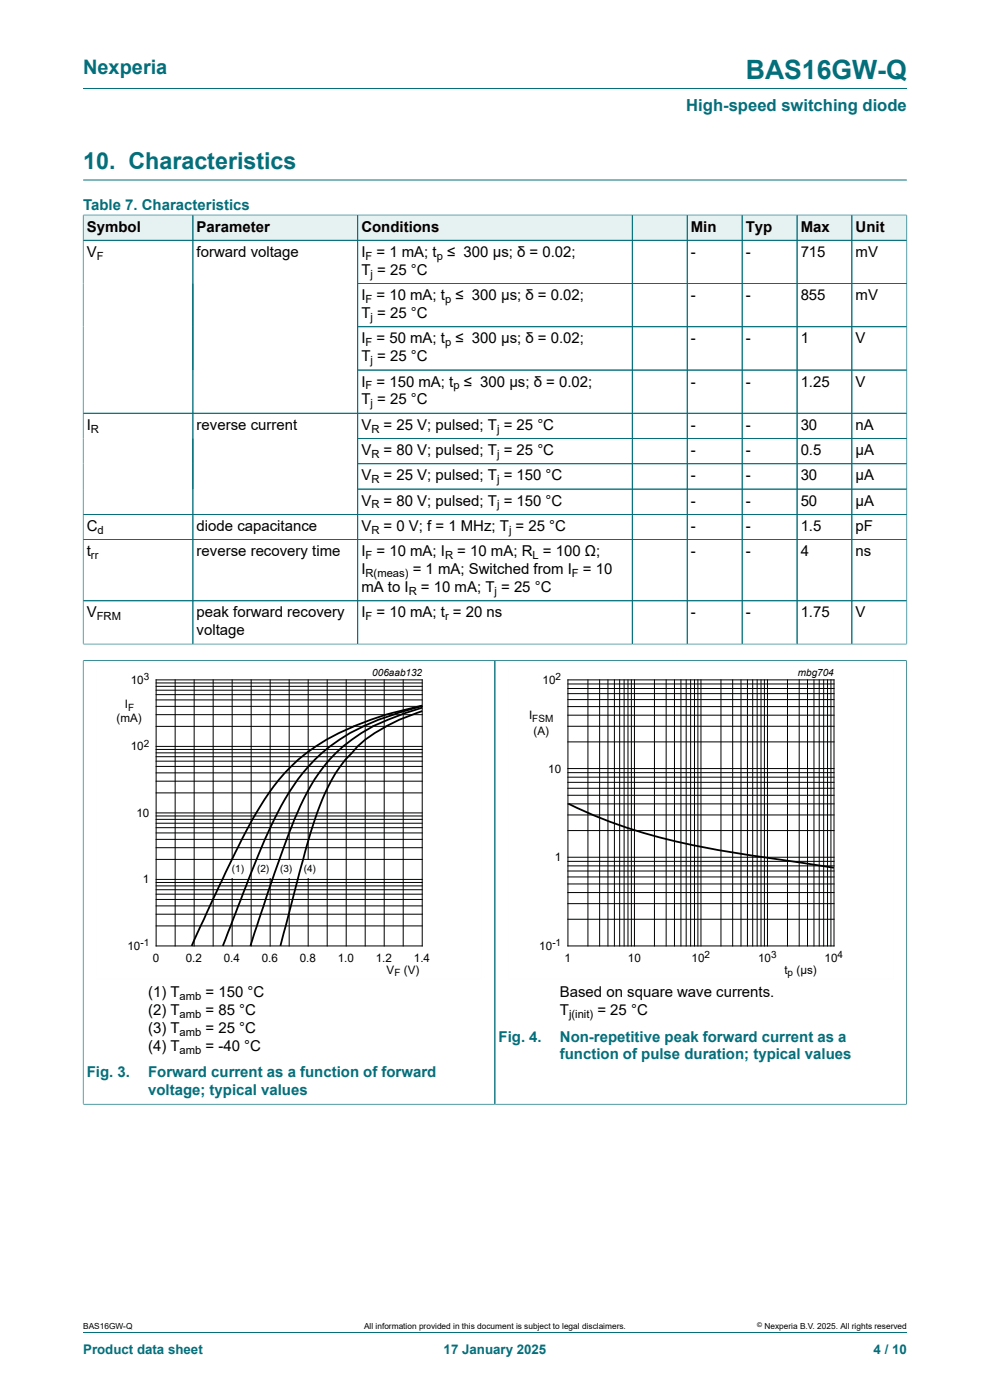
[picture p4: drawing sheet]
<svg xmlns="http://www.w3.org/2000/svg" width="210mm" height="297mm" viewBox="0 0 210 297" stroke-linecap="round" stroke-linejoin="round" font-family="sans-serif">
<path d="M17.6 18.8h174.8M17.6 38.2h174.8" fill="none" stroke="#036f7b" stroke-width=".21"/>
<path d="M17.7 45.7h23.2v5.2h-23.2z" fill="#e6f1f2"/>
<path d="M17.6 45.5v5.5h23.3v-5.4h-23.3" fill="none" stroke="#036f7b" stroke-width=".21"/>
<path d="M41 45.7h34.8v5.2h-34.8z" fill="#e6f1f2"/>
<path d="M40.9 45.6h35v5.4h-35z" fill="none" stroke="#036f7b" stroke-width=".21"/>
<path d="M75.9 45.7h58.1v5.2h-58.1z" fill="#e6f1f2"/>
<path d="M75.9 45.6h58.2v5.4h-58.2z" fill="none" stroke="#036f7b" stroke-width=".21"/>
<path d="M134.2 45.7h11.5v5.2h-11.5z" fill="#e6f1f2"/>
<path d="M134.1 45.6h11.7v5.4h-11.7z" fill="none" stroke="#036f7b" stroke-width=".21"/>
<path d="M145.8 45.7h11.5v5.2h-11.5z" fill="#e6f1f2"/>
<path d="M145.8 45.6h11.6v5.4h-11.6z" fill="none" stroke="#036f7b" stroke-width=".21"/>
<path d="M157.5 45.7h11.5v5.2h-11.5z" fill="#e6f1f2"/>
<path d="M157.4 45.6h11.7v5.4h-11.7z" fill="none" stroke="#036f7b" stroke-width=".21"/>
<path d="M169.1 45.7h11.5v5.2h-11.5z" fill="#e6f1f2"/>
<path d="M169.1 45.6h11.6v5.4h-11.6z" fill="none" stroke="#036f7b" stroke-width=".21"/>
<path d="M180.8 45.7h11.5v5.2h-11.5z" fill="#e6f1f2"/>
<g fill="none" stroke="#036f7b" stroke-width=".21">
<path d="M17.6 51h174.8M17.6 45.7v91M17.7 45.6h174.7M40.9 45.7v90.9M75.9 45.7v90.9M134.1 45.7v90.9M145.8 45.7v90.9M157.4 45.7v90.9M169.1 45.7v90.9M180.7 45.6v91M192.4 45.5v91.2M75.9 60.1h116.5"/>
<path d="M75.9 69.3h116.5M75.9 78.5h116.5M17.6 87.7h174.8M75.9 93h116.5M75.9 98.4h116.5M17.6 114.5h174.8M75.9 103.8h116.5M192.4 109.1h-174.8M17.6 136.6h174.8M17.6 127.5h174.8M17.6 140.2h87.4v94h-87.4M17.6 140.1v94.2"/>
</g>
<path d="M102.3 141.4h-81.9v66.3h81.9" fill="none" stroke="#fefefe" stroke-width=".21"/>
<g fill="none" stroke="#000" stroke-width=".21">
<path d="M33.1 144.2h56.5v56.5h-56.5zM33.1 159.7h56.5M33.1 159h56.5M33.1 158.3h56.5M33.1 154.1h56.5M33.1 151.6h56.5M33.1 149.8h56.5M33.1 148.5h56.5M33.1 147.4h56.5M33.1 146.4h56.5M33.1 145.6h56.5M33.1 144.9h56.5"/>
<path d="M37.2 144.2v56.5M41.2 144.2v56.5M45.2 144.2v56.5M49.2 144.2v56.5M53.3 144.2v56.5M57.3 144.2v56.5M61.3 144.2v56.5M65.4 144.2v56.5M69.4 144.2v56.5M73.4 144.2v56.5M77.5 144.2v56.5M81.5 144.2v56.5"/>
<path d="M85.5 144.2v56.5M33.1 179.8h56.5M33.1 178.1h56.5M33.1 176.7h56.5M33.1 175.6h56.5M33.1 174.6h56.5M33.1 173.8h56.5M33.1 173.1h56.5M33.1 172.5h56.5M33.1 168.2h56.5M33.1 165.7h56.5M33.1 164h56.5"/>
<path d="M33.1 162.6h56.5M33.1 161.5h56.5M33.1 160.5h56.5M33.1 196.4h56.5M33.1 193.9h56.5M33.1 192.2h56.5M33.1 190.8h56.5M33.1 189.7h56.5M33.1 188.8h56.5M33.1 187.9h56.5M33.1 187.2h56.5M33.1 186.6h56.5"/>
<path d="M33.1 182.3h56.5"/>
</g>
<g fill="#fefefe">
<path d="M48.6 182.6h3.8v3.6h-3.8z"/>
<path d="M53.9 182.6h3.8v3.6h-3.8z"/>
<path d="M58.8 182.6h3.8v3.6h-3.8z"/>
<path d="M63.8 182.6h3.8v3.6h-3.8z"/>
</g>
<path d="M89.6 150.9a36.6 36.6 0 0 0-13.8 7.4l-1.2 1.4a32.4 32.4 0 0 0-7.3 12.7 420.6 420.6 0 0 0-7.5 26.9l-.3 1.4M89.6 150.1a74.8 74.8 0 0 0-10.5 4 33.6 33.6 0 0 0-15.4 16.9 338.5 338.5 0 0 0-10.6 29.7M89.6 149.8l-.4 .1a60.9 60.9 0 0 0-15 5.6 39.2 39.2 0 0 0-16 18.3 401.7 401.7 0 0 0-10.9 26.9M89.6 149.7a66.1 66.1 0 0 0-22.6 8.6 40.2 40.2 0 0 0-12.6 14.1 366 366 0 0 0-13.1 26.9l-.6 1.4M120.6 170.5a119.1 119.1 0 0 0 35.2 10.4l21.1 3.2" fill="none" stroke="#000" stroke-width=".38"/>
<path d="M17.6 140.2v94M17.7 140.2h174.7M105 140.2v94M192.3 140.1v94.2M17.7 234.2h174.7M17.6 282.6h174.8" fill="none" stroke="#036f7b" stroke-width=".21"/>
<path d="M189.6 141.4h-81.8v66.3h81.8" fill="none" stroke="#fefefe" stroke-width=".21"/>
<g fill="none" stroke="#000" stroke-width=".21">
<path d="M120.5 144.2h56.4v56.5h-56.4zM120.5 157.4h56.4M120.5 154.1h56.4M120.5 151.7h56.4M120.5 149.9h56.4M120.5 148.4h56.4M120.5 147.1h56.4M120.5 146.1h56.4M120.5 145.1h56.4M124.7 144.2v56.5M127.2 144.2v56.5M129 144.2v56.5"/>
<path d="M130.3 144.2v56.5M131.4 144.2v56.5M132.4 144.2v56.5M133.2 144.2v56.5M133.9 144.2v56.5M134.6 144.2v56.5M138.8 144.2v56.5M141.3 144.2v56.5M143.1 144.2v56.5M144.4 144.2v56.5M145.6 144.2v56.5M146.5 144.2v56.5"/>
<path d="M147.3 144.2v56.5M148 144.2v56.5M148.7 144.2v56.5M152.9 144.2v56.5M155.4 144.2v56.5M157.2 144.2v56.5M158.5 144.2v56.5M159.7 144.2v56.5M160.6 144.2v56.5M161.4 144.2v56.5M162.1 144.2v56.5M162.8 144.2v56.5"/>
<path d="M167 144.2v56.5M169.5 144.2v56.5M171.3 144.2v56.5M172.7 144.2v56.5M173.8 144.2v56.5M174.7 144.2v56.5M175.5 144.2v56.5M176.3 144.2v56.5M120.5 176.2h56.4M120.5 172.9h56.4M120.5 170.5h56.4M120.5 168.7h56.4"/>
<path d="M120.5 167.2h56.4M120.5 166h56.4M120.5 164.9h56.4M120.5 163.9h56.4M120.5 163h56.4M120.5 195h56.4M120.5 191.7h56.4M120.5 189.4h56.4M120.5 187.5h56.4M120.5 186h56.4M120.5 184.8h56.4M120.5 183.7h56.4"/>
<path d="M120.5 182.7h56.4M120.5 181.9h56.4"/>
</g>
<text font-size="5.6" fill="#036f7b" x="158.2" y="16.8">BAS16GW-Q</text>
<text font-size="4.9" fill="#036f7b" x="17.6" y="35.9">10. Characteristics</text>
<text font-size="4.2" fill="#036f7b" x="17.6" y="15.6">Nexperia</text>
<text font-size="3.5" fill="#036f7b" x="145.6" y="23.7">High-speed switching diode</text>
<g font-size="3.2" fill="#036f7b">
<text x="17.6" y="44.5">Table 7. Characteristics</text>
<text x="105.8" y="221">Fig. 4.</text>
<text x="118.8" y="221">Non-repetitive peak forward current as a</text>
<text x="118.8" y="224.8">function of pulse duration; typical values</text>
<text x="18.4" y="228.6">Fig. 3.</text>
<text x="31.4" y="228.6">Forward current as a function of forward</text>
<text x="31.4" y="232.4">voltage; typical values</text>
</g>
<g font-size="3.2">
<text x="18.4" y="49.1">Symbol</text>
<text x="41.7" y="49.1">Parameter</text>
<text x="76.7" y="49.1">Conditions</text>
<text x="146.5" y="49.1">Min</text>
<text x="158.2" y="49.1">Typ</text>
<text x="169.8" y="49.1">Max</text>
<text x="181.5" y="49.1">Unit</text>
<text x="18.4" y="54.5">V</text>
<text x="41.7" y="54.5">forward voltage</text>
<text x="76.7" y="54.5">I</text>
<text x="76.7" y="58.3">T = 25 °C</text>
<text x="79.9" y="54.5">= 1 mA; t ≤ 300 µs; δ = 0.02;</text>
<text x="146.5" y="54.5">-</text>
<text x="158.2" y="54.5">-</text>
<text x="169.8" y="54.5">715</text>
<text x="181.5" y="54.5">mV</text>
<text x="76.7" y="63.7">I</text>
<text x="79.9" y="63.7">= 10 mA; t ≤ 300 µs; δ = 0.02;</text>
<text x="146.5" y="63.7">-</text>
<text x="158.2" y="63.7">-</text>
<text x="169.8" y="63.7">855</text>
<text x="181.5" y="63.7">mV</text>
<text x="76.7" y="67.5">T = 25 °C</text>
<text x="76.7" y="72.8">I</text>
<text x="76.7" y="76.6">T = 25 °C</text>
<text x="79.9" y="72.8">= 50 mA; t ≤ 300 µs; δ = 0.02;</text>
<text x="146.5" y="72.8">-</text>
<text x="158.2" y="72.8">-</text>
<text x="169.8" y="72.8">1</text>
<text x="181.5" y="72.8">V</text>
<text x="76.7" y="82">I</text>
<text x="79.9" y="82">= 150 mA; t ≤ 300 µs; δ = 0.02;</text>
<text x="146.5" y="82">-</text>
<text x="158.2" y="82">-</text>
<text x="169.8" y="82">1.25</text>
<text x="181.5" y="82">V</text>
<text x="76.7" y="85.8">T = 25 °C</text>
<text x="18.4" y="91.2">I</text>
<text x="41.7" y="91.2">reverse current</text>
<text x="76.7" y="91.2">V</text>
<text x="81.4" y="91.2">= 25 V; pulsed; T = 25 °C</text>
<text x="146.5" y="91.2">-</text>
<text x="158.2" y="91.2">-</text>
<text x="169.8" y="91.2">30</text>
<text x="181.5" y="91.2">nA</text>
<text x="76.7" y="96.5">V</text>
<text x="76.7" y="101.9">V</text>
<text x="81.4" y="96.5">= 80 V; pulsed; T = 25 °C</text>
<text x="81.4" y="101.9">= 25 V; pulsed; T = 150 °C</text>
<text x="146.5" y="96.5">-</text>
<text x="146.5" y="101.9">-</text>
<text x="158.2" y="96.5">-</text>
<text x="158.2" y="101.9">-</text>
<text x="169.8" y="96.5">0.5</text>
<text x="169.8" y="101.9">30</text>
<text x="181.5" y="96.5">µA</text>
<text x="181.5" y="101.9">µA</text>
<text x="76.7" y="107.3">V</text>
<text x="81.4" y="107.3">= 80 V; pulsed; T = 150 °C</text>
<text x="146.5" y="107.3">-</text>
<text x="158.2" y="107.3">-</text>
<text x="169.8" y="107.3">50</text>
<text x="181.5" y="107.3">µA</text>
<text x="18.4" y="112.6">C</text>
<text x="41.7" y="112.6">diode capacitance</text>
<text x="76.7" y="112.6">V</text>
<text x="81.4" y="112.6">= 0 V; f = 1 MHz; T = 25 °C</text>
<text x="146.5" y="112.6">-</text>
<text x="158.2" y="112.6">-</text>
<text x="169.8" y="112.6">1.5</text>
<text x="181.5" y="112.6">pF</text>
<text x="18.4" y="118">t</text>
<text x="41.7" y="118">reverse recovery time</text>
<text x="76.7" y="118">I</text>
<text x="79.9" y="118">= 10 mA; I</text>
<text x="97" y="118">= 10 mA; R = 100 Ω;</text>
<text x="146.5" y="118">-</text>
<text x="158.2" y="118">-</text>
<text x="169.8" y="118">4</text>
<text x="181.5" y="118">ns</text>
<text x="76.7" y="121.8">I</text>
<text x="76.7" y="125.6">mA to I</text>
<text x="87.5" y="121.8">= 1 mA; Switched from I</text>
<text x="89.3" y="125.6">= 10 mA; T = 25 °C</text>
<text x="123.6" y="121.8">= 10</text>
<text x="18.4" y="131">V</text>
<text x="41.7" y="131">peak forward recovery</text>
<text x="76.7" y="131">I</text>
<text x="79.9" y="131">= 10 mA; t = 20 ns</text>
<text x="146.5" y="131">-</text>
<text x="158.2" y="131">-</text>
<text x="169.8" y="131">1.75</text>
<text x="181.5" y="131">V</text>
<text x="41.7" y="134.8">voltage</text>
<text x="31.4" y="211.6">(1) T</text>
<text x="31.4" y="215.4">(2) T</text>
<text x="43.6" y="211.6">= 150 °C</text>
<text x="43.6" y="215.4">= 85 °C</text>
<text x="118.8" y="211.6">Based on square wave currents.</text>
<text x="118.8" y="215.4">T</text>
<text x="126.7" y="215.4">= 25 °C</text>
<text x="31.4" y="219.2">(3) T</text>
<text x="43.6" y="219.2">= 25 °C</text>
<text x="31.4" y="223">(4) T</text>
<text x="43.6" y="223">= -40 °C</text>
</g>
<g font-size="2.8" fill="#036f7b">
<text x="17.6" y="287.2">Product data sheet</text>
<text x="94.1" y="287.2">17 January 2025</text>
<text x="185.3" y="287.2">4 / 10</text>
</g>
<g font-size="2.5">
<text x="27.7" y="145">10</text>
<text x="115.1" y="145">10</text>
<text x="24.7" y="153.2">(mA)</text>
<text x="26.5" y="150.2">I</text>
<text x="112.2" y="152.6">I</text>
<text x="27.7" y="159.1">10</text>
<text x="113.2" y="156">(A)</text>
<text x="116.3" y="163.9">10</text>
<text x="28.9" y="173.3">10</text>
<text x="117.7" y="182.7">1</text>
<text x="30.3" y="187.4">1</text>
<text x="27" y="201.5">10</text>
<text x="114.4" y="201.5">10</text>
<text x="32.4" y="204">0</text>
<text x="39.4" y="204">0.2</text>
<text x="47.5" y="204">0.4</text>
<text x="55.5" y="204">0.6</text>
<text x="63.6" y="204">0.8</text>
<text x="71.7" y="204">1.0</text>
<text x="79.7" y="204">1.2</text>
<text x="82" y="206.6">V</text>
<text x="85.7" y="206.6">(V)</text>
<text x="87.8" y="204">1.4</text>
<text x="119.8" y="204">1</text>
<text x="133.2" y="204">10</text>
<text x="146.7" y="204">10</text>
<text x="160.8" y="204">10</text>
<text x="166.4" y="206.6">t</text>
<text x="169" y="206.6">(µs)</text>
<text x="174.9" y="204">10</text>
</g>
<g font-size="2.4">
<text x="20.5" y="55.1">F</text>
<text x="77.5" y="55.1">F</text>
<text x="78.6" y="58.9">j</text>
<text x="92.6" y="55.1">p</text>
<text x="77.5" y="64.3">F</text>
<text x="94.4" y="64.3">p</text>
<text x="78.6" y="68.1">j</text>
<text x="77.5" y="73.4">F</text>
<text x="78.6" y="77.3">j</text>
<text x="94.4" y="73.4">p</text>
<text x="77.5" y="82.6">F</text>
<text x="96.2" y="82.6">p</text>
<text x="78.6" y="86.4">j</text>
<text x="19.3" y="91.8">R</text>
<text x="78.8" y="91.8">R</text>
<text x="105.4" y="91.8">j</text>
<text x="78.8" y="97.1">R</text>
<text x="105.4" y="97.1">j</text>
<text x="78.8" y="102.5">R</text>
<text x="78.8" y="107.9">R</text>
<text x="105.4" y="102.5">j</text>
<text x="105.4" y="107.9">j</text>
<text x="20.7" y="113.2">d</text>
<text x="78.8" y="113.2">R</text>
<text x="108" y="113.2">j</text>
<text x="19.3" y="118.6">rr</text>
<text x="77.5" y="118.6">F</text>
<text x="94.4" y="118.6">R</text>
<text x="113" y="118.6">L</text>
<text x="77.5" y="122.4">R(meas)</text>
<text x="121.3" y="122.4">F</text>
<text x="20.5" y="131.6">FRM</text>
<text x="77.5" y="131.6">F</text>
<text x="86.7" y="126.2">R</text>
<text x="94.4" y="131.6">r</text>
<text x="104.9" y="126.2">j</text>
<text x="38.1" y="212.2">amb</text>
<text x="38.1" y="216">amb</text>
<text x="120.7" y="216">j(init)</text>
<text x="38.1" y="219.8">amb</text>
<text x="38.1" y="223.6">amb</text>
</g>
<g font-size="2.1">
<text x="79" y="143.4">006aab132</text>
<text x="169.2" y="143.4">mbg704</text>
<text x="30.5" y="144.3">3</text>
<text x="117.9" y="144.3">2</text>
<text x="27.2" y="150.7">F</text>
<text x="112.9" y="153.1">FSM</text>
<text x="30.5" y="158.4">2</text>
<text x="49.2" y="184.9">(1)</text>
<text x="54.5" y="184.9">(2)</text>
<text x="59.4" y="184.9">(3)</text>
<text x="64.4" y="184.9">(4)</text>
<text x="29.8" y="200.7">-1</text>
<text x="117.2" y="200.7">-1</text>
<text x="149.4" y="203.3">2</text>
<text x="163.6" y="203.3">3</text>
<text x="177.7" y="203.3">4</text>
<text x="83.7" y="207.1">F</text>
<text x="167.1" y="207.1">p</text>
</g>
<g font-size="1.8">
<text x="17.6" y="282">BAS16GW-Q</text>
<text x="77.2" y="282">All information provided in this document is subject to legal disclaimers.</text>
<text x="162.2" y="282">Nexperia B.V. 2025. All rights reserved</text>
</g>
<text font-size="1.4" x="160.6" y="281.6">©</text>
</svg>
